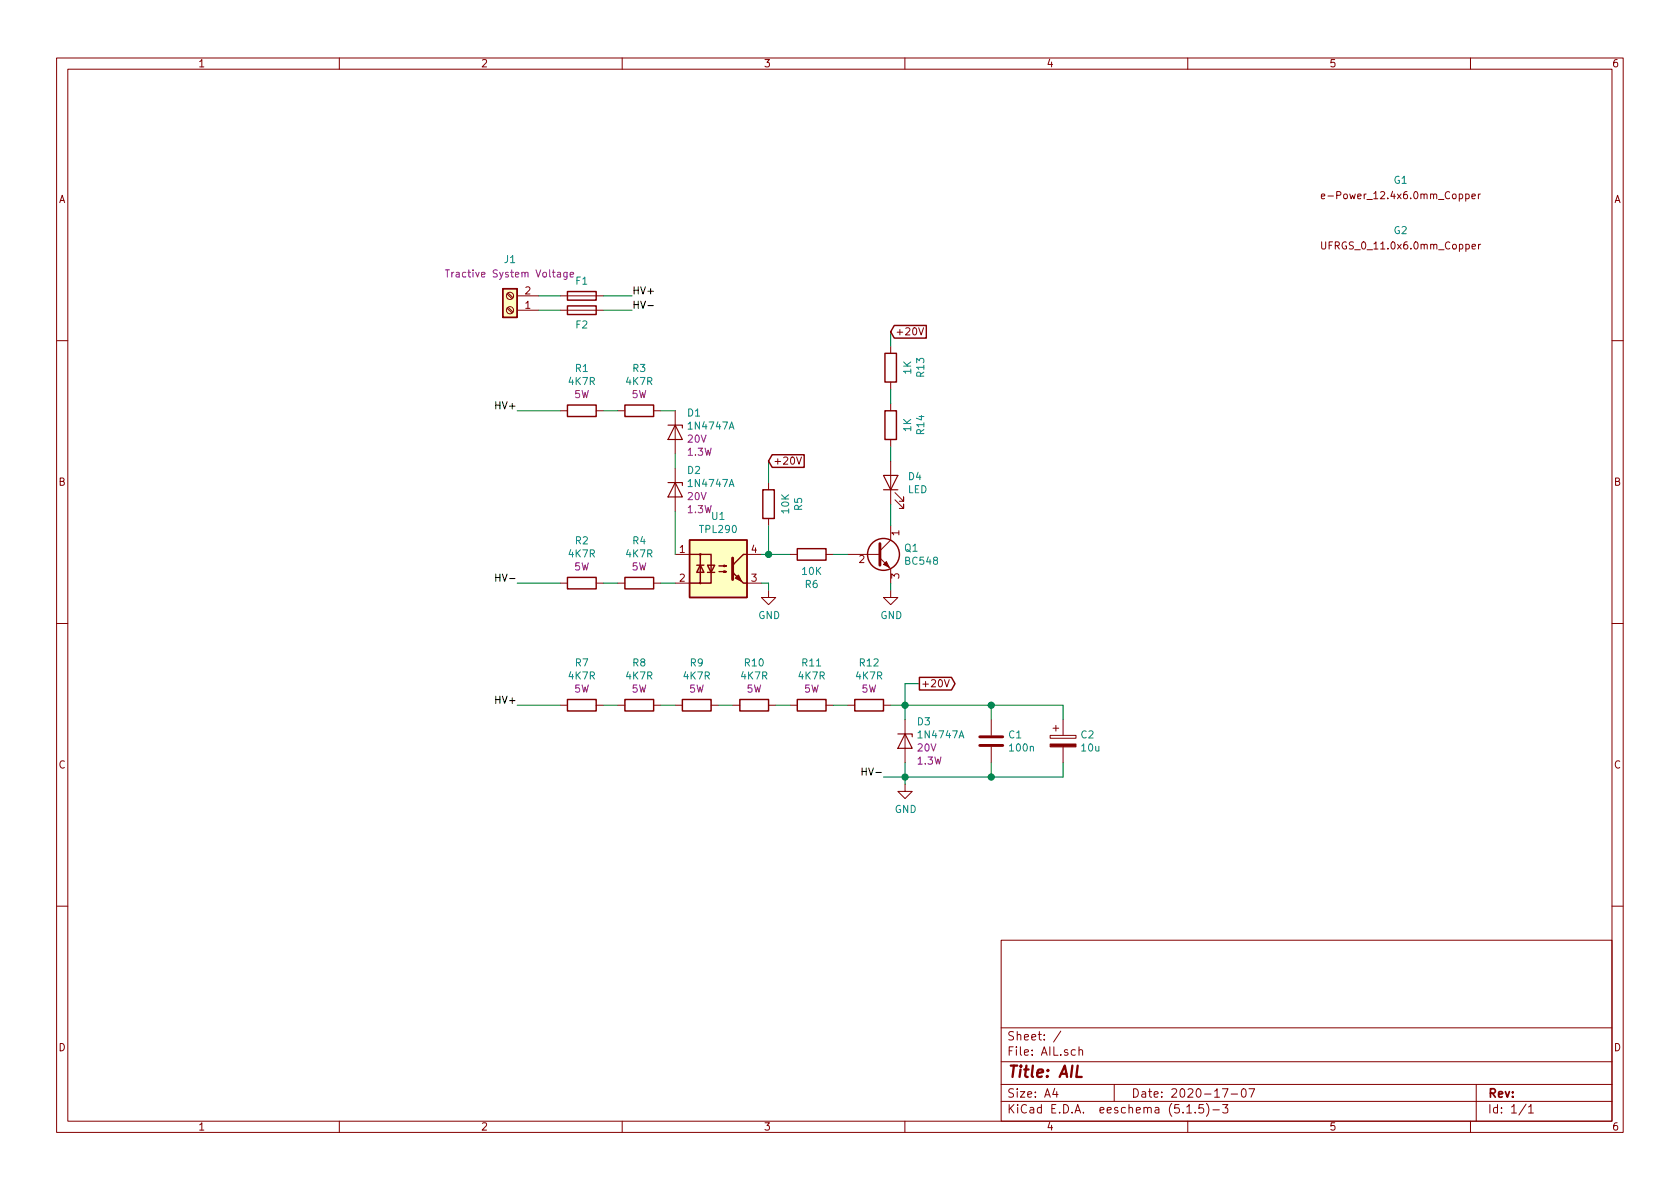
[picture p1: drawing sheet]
<svg xmlns="http://www.w3.org/2000/svg" width="297mm" height="210mm" viewBox="0 0 297 210" stroke-linecap="round" stroke-linejoin="round" font-family="sans-serif">
<g fill="none" stroke="#840000" stroke-width=".18">
<path d="M10 10.3h277v189.9h-277zM12 12.2h273v186.1h-273zM60 10.3v1.9M110 10.3v1.9M160 10.3v1.9M210 10.3v1.9M260 10.3v1.9M233.6 34.7l.6-.1v-.2l-.4-.1-.2 .2 .1 .6h.5M260.2 34.7l.7-.1-.1-.2-.4-.1-.2 .2 .1 .6h.5M261.4 34.3v.8M261.7 34.3l-.3 .2M89.7 52l.8 .8"/>
<path d="M89.7 54.5l.8 .9M89.8 51.8l.9 .8M89.8 54.4l.9 .8M91.4 52.3h3.8M91.4 54.9h3.8M99.1 52.3h7.6M99.1 54.9h7.6M162.4 58l.5 1.2 .4-1.2M233.7 42.8v1l.2 .2h.3l.2-.2v-1M260.3 43.6l.6-.1-.1-.2-.3-.1-.2 .2v.6h.5M261.4 43.2v.8M261.8 43.2l-.4 .2"/>
<path d="M10 60.2h2M99.1 72.6h1.2M105.4 72.6h1.3M109.2 72.6h1.3M115.6 72.6h1.2M119.4 72.6v7.7M157.5 61.2v1.3M157.5 67.6v1.2M157.5 71.4v1.2M157.5 77.7v1.3M285 60.2h2M119.4 98h2.5"/>
<path d="M119.4 82.8v7.6M132.1 98h2.5M135.9 85.3v1.3M135.9 91.7v1.3M139.7 98h1.3M140.8 80.8l.5 1.3 .4-1.3M146 98h1.3M149.9 98h5.7M155.6 98.7l1.9 1.9v2.5M157.5 93v2.5l-1.9 1.9M157.5 81.5v7.6M158.2 88.4l1.6 1.5v-.8v.8h-.8"/>
<path d="M158.2 87.1l1.6 1.5v-.7v.7h-.8M10 110.3h2M99.1 103.1h1.2M105.4 103.1h1.3M109.2 103.1h1.3M115.6 103.1h1.2M119.4 103.1h2.5M132.1 103.1h2.5M135.9 104.4v1.3h1.3l-1.3 1.2-1.3-1.2h1.3M157.5 104.4v1.3h1.2l-1.2 1.2-1.3-1.2h1.3M285 110.3h2M99.1 124.7h1.2"/>
<path d="M105.4 124.7h1.3M109.2 124.7h1.3M115.6 124.7h1.2M119.4 124.7h1.2M125.7 124.7h1.3M129.5 124.7h1.3M135.9 124.7h1.3M139.7 124.7h1.3M146 124.7h1.3M149.9 124.7h1.2M156.2 124.7h1.3M160 138.7v1.2h1.3l-1.3 1.3-1.3-1.3h1.3"/>
<path d="M160 127.2v7.7M167 120.2l.4 1.3 .4-1.3M175.3 127.2v2.8M175.3 132.1v2.8M185.7 130h4.5v.6h-4.5zM186.2 128.8h1M186.7 128.3v1M188 127.2v2.8M188 132.1v2.8M10 160.2h2M177 166.3h108v32h-108zM285 160.2h2"/>
<path d="M60 198.3v1.9M110 198.3v1.9M160 198.3v1.9M177 194.8h108M177 191.8h108M177 187.8h108M177 181.8h108M186.5 192.5l-.4 1h1M186.8 193v1M187.6 182.3l-1.3 2M190.1 185.7l-.4-.1-.3 .3 .1 .6 .2 .1 .4-.1M190.8 185.7a.37 .37 0 0 1 .6 .1v.8"/>
<path d="M190.8 185.1v1.5M197 191.8v3M209.8 195.8l.5-.5v1.5M209.8 196.8h.9M210 198.3v1.9M211.3 196.7v.1M212.8 195.3h-.8v.7l.2-.1 .5 .1 .1 .2v.5l-.3 .1-.5-.1M213.3 195.1a1.71 1.71 0 0 1 0 2.3M214.5 196.3h1.1M216.1 192.5h1l-.6 1.5M216.2 195.3h.9l-.5 .6 .4 .1v.7l-.2 .1-.6-.1M217.7 193.5h1.1"/>
<path d="M219.6 192.7l.4-.2a.94 .94 0 0 1 0 1.5 .82 .82 0 0 1-.4-1.3zM220.8 192.5h1l-.6 1.5M260 198.3v1.9M261 191.8v6.5M269.8 195.2l-1.2 2M270.3 195.8l.4-.5v1.5M270.3 196.8h.8"/>
<circle cx="90.2" cy="54.9" r=".63"/>
<circle cx="90.2" cy="52.3" r=".63"/>
<circle cx="123.8" cy="98" r=".13"/>
<circle cx="123.8" cy="103.1" r=".13"/>
</g>
<path d="M190.6 188.4l-.3 2h1" fill="none" stroke="#840000" stroke-width=".41"/>
<g fill="none" stroke="#840000" stroke-width=".25">
<path d="M88.9 51h2.5v5.1h-2.5zM100.3 51.6h5.1v1.5h-5.1zM100.3 54.1h5.1v1.5h-5.1zM158.1 57.6h5.7v2.2h-5.7l-.6-1.1zM100.3 71.6h5.1v2.1h-5.1zM110.5 71.6h5.1v2.1h-5.1zM156.5 62.5h2v5.1h-2zM156.5 72.6h2v5.1h-2zM121.9 95.5h10.2v10.2h-10.2zM121.9 98h1.9v5.1h-1.9M123.2 99.9h1.3M123.8 98h1.9v5.1h-1.9"/>
<path d="M123.8 99.9l.7 1.3h-1.3zM125.1 99.9h1.3l-.7 1.3zM132.1 98h-.7l-1.9 1.9M134.9 86.6h2v5.1h-2zM136.5 80.4h5.7v2.2h-5.7l-.6-1.1zM141 97h5v2.1h-5zM100.3 102.1h5.1v2h-5.1zM110.5 102.1h5.1v2h-5.1zM125.1 101.2h1.3M127.1 101.1h1.3l-.4 .1v-.2l.4 .1M127.1 100.1h1.3l-.4 .1v-.3l.4 .2M129.5 101.2l1.9 1.9h.7"/>
<path d="M162.6 119.8h5.6l.7 1.1-.7 1.1h-5.6zM100.3 123.7h5.1v2h-5.1zM110.5 123.7h5.1v2h-5.1zM120.6 123.7h5.1v2h-5.1zM130.8 123.7h5.1v2h-5.1zM141 123.7h5v2h-5zM151.1 123.7h5.1v2h-5.1z"/>
<circle cx="156.2" cy="98" r="2.82"/>
</g>
<path d="M129.5 98.7v3.8M155.6 96.1v3.8M173.2 131.8h4.1M173.2 130.3h4.1" fill="none" stroke="#840000" stroke-width=".51"/>
<g fill="#840000" stroke="#840000" stroke-width=".18">
<path d="M156.2 99.8l.5-.5 .5 1z"/>
<path d="M185.7 131.6h4.5v.5h-4.5z"/>
</g>
<path d="M118.1 75.2h2.5v.5M119.4 75.2l1.2 2.5h-2.5zM118.1 85.3h2.5v.5M119.4 85.3l1.2 2.6h-2.5zM156.2 84.1h2.5l-1.2 2.5zM156.2 86.6h2.5M158.7 129.8h2.6v.5M160 129.8l1.3 2.5h-2.6z" fill="none" stroke="#840000" stroke-width=".2"/>
<g fill="#ffffc2" stroke="#ffffc2" stroke-width=".18">
<path d="M88.9 51h2.5v5.1h-2.5z"/>
<path d="M121.9 95.5h10.2v10.2h-10.2z"/>
</g>
<path d="M78.7 47.7h.8M79.1 47.7v1.3M100.3 48.2l-.1 1.1-.2 .1-.3-.1M100.3 48.2h-.4l-.2 .2 .1 .5h.5M100.8 48.6l.6-.1-.1-.3h-.3l-.2 .1 .1 .6h.4" fill="none" stroke="#840084" stroke-width=".18"/>
<path d="M130 102.2l.6-.5 .5 1z" fill="#840000" stroke="#840000" stroke-width=".25"/>
<g fill="none" stroke="#008400" stroke-width=".18">
<path d="M95.2 54.9h3.9M95.2 52.3h3.9M106.7 54.9h5.1M106.7 52.3h5.1M157.5 58.7v2.5M91.4 72.6h7.7M106.7 72.6h2.5M116.8 72.6h2.6M157.5 68.8v2.6M157.5 79v2.5M119.4 80.3v2.5M119.4 90.4v7.6"/>
<path d="M134.6 98h5.1M135.9 81.5v3.8M135.9 93v5M147.3 98h2.6M157.5 89.1v3.9M91.4 103.1h7.7M106.7 103.1h2.5M116.8 103.1h2.6M134.6 103.1h1.3v1.3M157.5 103.1v1.3M91.4 124.7h7.7M106.7 124.7h2.5"/>
<path d="M116.8 124.7h2.6M127 124.7h2.5M137.2 124.7h2.5M147.3 124.7h2.6M157.5 124.7h30.5v2.5M160 134.9v3.8M162.6 120.9h-2.6v6.3M175.3 124.7v2.5M175.3 134.9v2.5M188 134.9v2.5h-31.8"/>
</g>
<path d="M114.6 54h.9M87.7 101.5v1.3M87.7 102.1h.7M152.4 135.8v1.3M152.4 136.4h.8" fill="none" stroke="#000" stroke-width=".18"/>
<g fill="#008400" stroke="#008400" stroke-width=".25">
<circle cx="160" cy="137.4" r=".51"/>
<circle cx="175.3" cy="124.7" r=".51"/>
<circle cx="160" cy="124.7" r=".51"/>
<circle cx="175.3" cy="137.4" r=".51"/>
<circle cx="135.9" cy="98" r=".51"/>
</g>
<text font-size="2.8" fill="#840000" x="178" y="190.5">Title: AIL</text>
<g font-size="2.1" fill="#840000">
<text x="178" y="184">Sheet: /</text>
<text x="178" y="186.7">File: AIL.sch</text>
<text x="178" y="196.9">KiCad E.D.A. eeschema (5.1.5)-3</text>
<text x="178" y="194.1">Size: A4</text>
<text x="200" y="194.1">Date: 2020-17-07</text>
<text x="263" y="194.1">Rev:</text>
<text x="263" y="196.9">Id: 1/1</text>
</g>
<g font-size="1.8" fill="#840000">
<text x="35" y="11.9">1</text>
<text x="85" y="11.9">2</text>
<text x="135" y="11.9">3</text>
<text x="185" y="11.9">4</text>
<text x="235" y="11.9">5</text>
<text x="285" y="11.9">6</text>
<text x="10.4" y="35.9">A</text>
<text x="235.1" y="35.2">e-Power_12.4x6.0mm_Copper</text>
<text x="285.4" y="35.9">A</text>
<text x="234.5" y="44.1">UFRGS_0_11.0x6.0mm_Copper</text>
<text x="92.9" y="52.1">2</text>
<text x="92.9" y="54.6">1</text>
<text x="158.3" y="59.3">+20V</text>
<text x="136.7" y="82.2">+20V</text>
<text x="10.4" y="85.9">B</text>
<text x="285.4" y="85.9">B</text>
<text x="159" y="94.7" transform="rotate(-90 159 94.7)">1</text>
<text x="120.2" y="97.8">1</text>
<text x="132.9" y="97.8">4</text>
<text x="151.9" y="99.6">2</text>
<text x="120.2" y="102.9">2</text>
<text x="132.9" y="102.9">3</text>
<text x="159" y="102.3" transform="rotate(-90 159 102.3)">3</text>
<text x="162.8" y="121.5">+20V</text>
<text x="10.4" y="135.9">C</text>
<text x="285.4" y="135.9">C</text>
<text x="10.4" y="185.9">D</text>
<text x="285.4" y="185.9">D</text>
<text x="35" y="199.9">1</text>
<text x="85" y="199.9">2</text>
<text x="135" y="199.9">3</text>
<text x="185" y="199.9">4</text>
<text x="235" y="199.9">5</text>
<text x="285" y="199.9">6</text>
</g>
<g font-size="1.8" fill="#008484">
<text x="246.5" y="32.5">G1</text>
<text x="246.5" y="41.4">G2</text>
<text x="89.2" y="46.5">J1</text>
<text x="101.9" y="50.3">F1</text>
<text x="101.9" y="58.1">F2</text>
<text x="101.8" y="65.8">R1</text>
<text x="111.9" y="65.8">R3</text>
<text x="100.6" y="68.1">4K7R</text>
<text x="110.8" y="68.1">4K7R</text>
<text x="161.1" y="66.1" transform="rotate(-90 161.1 66.1)">1K</text>
<text x="163.4" y="66.6" transform="rotate(-90 163.4 66.6)">R13</text>
<text x="121.6" y="73.7">D1</text>
<text x="121.9" y="76">1N4747A</text>
<text x="161.1" y="76.3" transform="rotate(-90 161.1 76.3)">1K</text>
<text x="163.4" y="76.8" transform="rotate(-90 163.4 76.8)">R14</text>
<text x="121.6" y="83.8">D2</text>
<text x="121.9" y="86.1">1N4747A</text>
<text x="160.5" y="87.2">LED</text>
<text x="160.7" y="84.9">D4</text>
<text x="123.9" y="94.3">TPL290</text>
<text x="125.9" y="91.9">U1</text>
<text x="139.5" y="90.7" transform="rotate(-90 139.5 90.7)">10K</text>
<text x="141.8" y="90.3" transform="rotate(-90 141.8 90.3)">R5</text>
<text x="100.6" y="98.6">4K7R</text>
<text x="101.8" y="96.3">R2</text>
<text x="110.8" y="98.6">4K7R</text>
<text x="111.9" y="96.3">R4</text>
<text x="141.9" y="101.7">10K</text>
<text x="160" y="97.6">Q1</text>
<text x="160.2" y="99.9">BC548</text>
<text x="142.4" y="104">R6</text>
<text x="134.1" y="109.5">GND</text>
<text x="155.7" y="109.5">GND</text>
<text x="101.8" y="117.9">R7</text>
<text x="111.9" y="117.9">R8</text>
<text x="122.1" y="117.9">R9</text>
<text x="131.7" y="117.9">R10</text>
<text x="141.9" y="117.9">R11</text>
<text x="152" y="117.9">R12</text>
<text x="100.6" y="120.2">4K7R</text>
<text x="110.8" y="120.2">4K7R</text>
<text x="120.9" y="120.2">4K7R</text>
<text x="131.1" y="120.2">4K7R</text>
<text x="141.2" y="120.2">4K7R</text>
<text x="151.4" y="120.2">4K7R</text>
<text x="162.2" y="128.3">D3</text>
<text x="162.6" y="130.6">1N4747A</text>
<text x="178.4" y="130.6">C1</text>
<text x="191.2" y="130.6">C2</text>
<text x="178.6" y="132.9">100n</text>
<text x="191.3" y="132.9">10u</text>
<text x="158.2" y="143.8">GND</text>
</g>
<g font-size="1.8" fill="#840084">
<text x="79.9" y="49.1">Tractive System Voltage</text>
<text x="101.5" y="70.4">5W</text>
<text x="111.7" y="70.4">5W</text>
<text x="121.6" y="78.3">20V</text>
<text x="121.6" y="80.6">1.3W</text>
<text x="121.6" y="88.4">20V</text>
<text x="121.6" y="90.7">1.3W</text>
<text x="101.5" y="100.9">5W</text>
<text x="111.7" y="100.9">5W</text>
<text x="101.5" y="122.5">5W</text>
<text x="111.7" y="122.5">5W</text>
<text x="121.9" y="122.5">5W</text>
<text x="132" y="122.5">5W</text>
<text x="142.2" y="122.5">5W</text>
<text x="152.3" y="122.5">5W</text>
<text x="162.3" y="132.9">20V</text>
<text x="162.3" y="135.2">1.3W</text>
</g>
<g font-size="1.8">
<text x="111.8" y="52.1">HV+</text>
<text x="111.8" y="54.6">HV-</text>
<text x="88" y="72.4">HV+</text>
<text x="88.4" y="102.9">HV-</text>
<text x="88" y="124.5">HV+</text>
<text x="153.2" y="137.2">HV-</text>
</g>
</svg>
